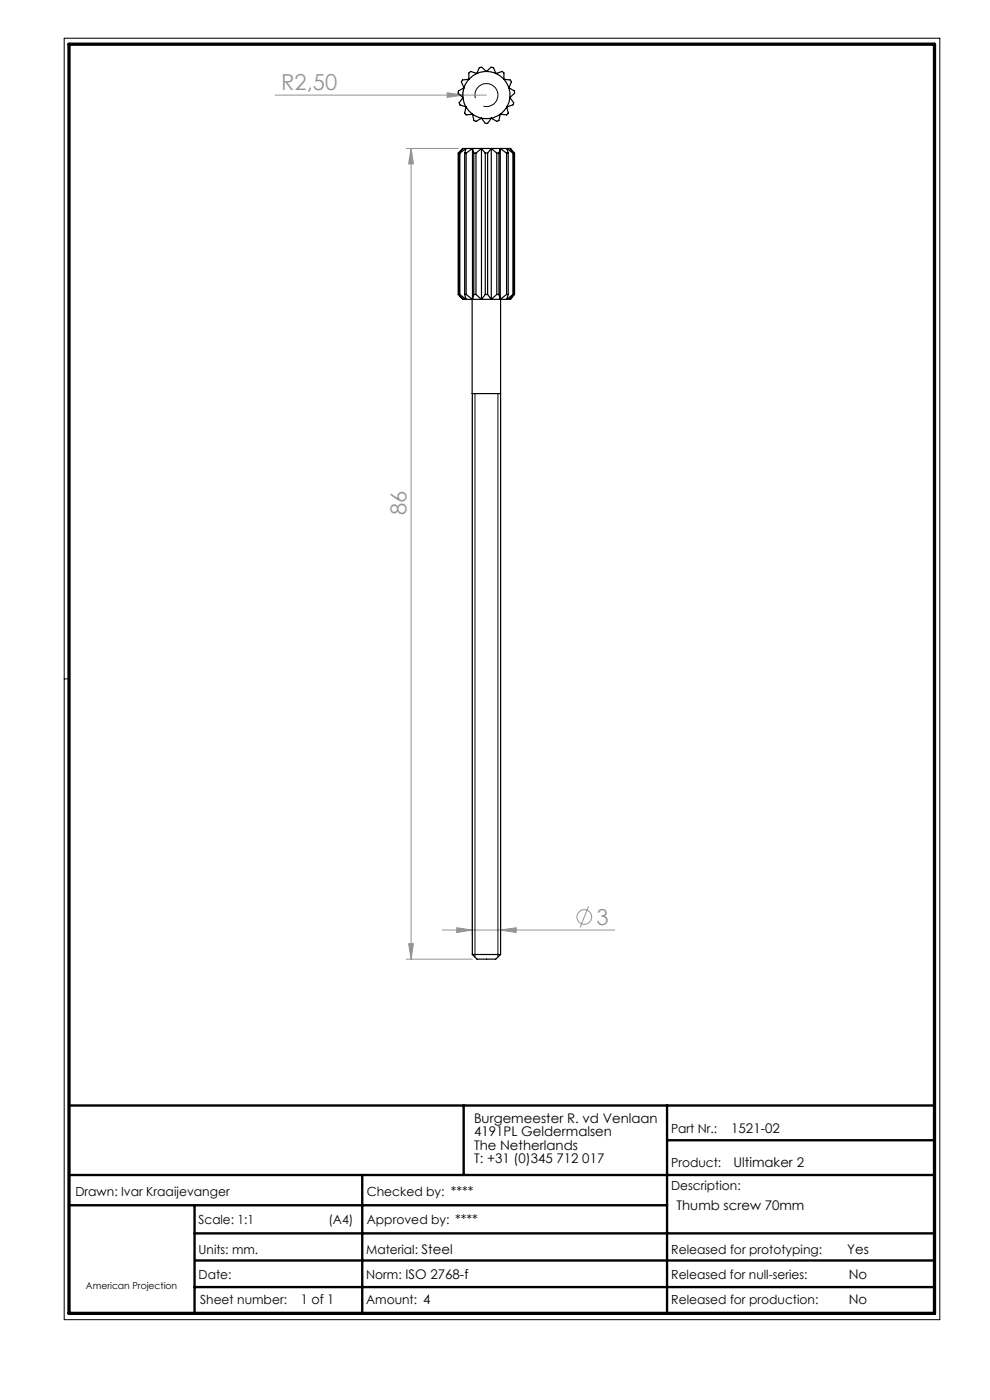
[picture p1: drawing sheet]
<svg xmlns="http://www.w3.org/2000/svg" width="210mm" height="297mm" viewBox="0 0 210 297" stroke-linecap="round" stroke-linejoin="round" font-family="sans-serif">
<path d="M13.6 8.1h185.8v271.9h-185.8zM100.8 20.8a2.44 2.44 0 0 1 2.2-3 2.44 2.44 0 0 1 2.6 2.6 2.44 2.44 0 0 1-3 2.1M100.8 83.5v119.6M105.6 83.5v119.6M14.6 144h-1" fill="none" stroke="#000" stroke-width=".21"/>
<path d="M14.6 234.5h183.6M98.4 234.5v14.8M141.5 234.5v44.1M14.6 249.3h183.6M14.6 255.7h126.9M41.3 255.7v22.9M76.8 249.3v29.3M141.5 241.9h56.7M41.3 261.7h156.9M41.3 273h156.9M41.4 267.4h156.8" fill="none" stroke="#000" stroke-width=".5"/>
<path d="M14.6 9.4h183.6v269.2h-183.6z" fill="none" stroke="#000" stroke-width=".7"/>
<g fill="none" stroke="#959595" stroke-width=".21">
<path d="M94.9 19.7l3.3 .5-3.3 .5zM98.9 17.6a4.9 4.9 0 0 0-.6 3.6M58.3 20.2h44.9M86.2 31.5h11M87.2 31.5l.5 3.3h-1zM87.2 31.5v172M100.2 84.5v113.8M106.2 84.5v113.8M93.8 197.3h36.6M96.9 196.8l3.3 .5-3.3 .5zM106.2 197.3l3.3-.5v1zM124.8 192.3l-1.8 4.4"/>
<path d="M86.2 203.5h14M86.7 200.2h1l-.5 3.3z"/>
<circle cx="124" cy="194.5" r="1.56"/>
</g>
<g fill="#959595">
<path d="M94.9 19.7l3.3 .5-3.3 .5z"/>
<path d="M106.2 197.3l3.3-.5v1zM96.9 196.8l3.3 .5-3.3 .5z"/>
<path d="M87.2 31.5l.5 3.3h-1zM86.7 200.2h1l-.5 3.3z"/>
</g>
<g fill="none" stroke="#000" stroke-width=".25">
<path d="M98.4 18.6l-.2 1.3v.8M98.4 18.6l-1.1 .7-.1 .3v.2l1 .9M99.4 16.8l-1 1.8M99.4 16.8l-1.3 .2-.1 .1-.1 .3 .5 1.2M101.1 15.6l-.9 .5-.8 .7M101.1 15.6l-1.2-.4-.3 .1-.2 .2v1.3M103.2 15.2l-1-1-.4 .1-.1 .1-.6 1.2M103.2 15.2l-1.1 .1-1 .3M103.2 15.2l1 .1 1 .3M103.2 15.2l1-1 .4 .1 .6 1.3M105.2 15.6l1.3-.4 .3 .2 .1 1.4M105.2 15.6l.9 .5 .8 .7"/>
<path d="M106.9 16.8l1.1 1.8M106.9 16.8l1.3 .2 .2 .2 .1 .2-.5 1.2M108 18.6l.2 1v1.1M108 18.6l1.1 .7v.2v.3l-.9 .9M97.4 32.5h.1M97.4 32.5v30M97.5 32.5v30M98.2 31.5h.6M98.2 31.5l-1 1v30l1 1M98.2 31.5l-.6 .6M98.2 31.5l-.8 1M98.2 20.7l.3 1.3 .3 .7"/>
<path d="M98.2 20.7l-.8 1.1v.2l.1 .3 1.3 .4M98.6 32.5h.3M98.6 32.5v30M98.8 31.5h1.4M98.8 31.5l-.2 1M98.8 31.5l-1.3 1M98.8 22.7l.6 .8 .8 .7M98.8 22.7l-.2 1.3 .1 .2 .2 .2 1.3-.2M98.9 32.5v30M100.2 31.5h1.9M100.2 31.5l.3 1M100.2 31.5v32"/>
<path d="M100.2 31.5l-1.3 1M100.2 24.2l1.9 .9M100.2 24.2l.3 1.3 .2 .1 .3 .1 1.1-.6M100.5 32.5h.5M100.5 32.5v30M101 32.5v30M102.1 31.5h2.1M102.1 31.5l.8 1M102.1 31.5v32M102.1 31.5l-1.1 1M102.1 25.1h2.1M102.1 25.1l.8 1.1h.5l.8-1.1"/>
<path d="M102.9 32.5h.5M102.9 32.5v30M103.4 32.5v30M104.2 31.5h1.9M104.2 31.5l-.8 1M104.2 31.5v32M104.2 31.5l1.2 1M105.4 32.5h.4M105.4 32.5v30M105.8 32.5v30M106.1 31.5h1.4M106.1 31.5l-.3 1"/>
<path d="M106.1 31.5v32M106.1 31.5l1.4 1M106.1 24.2l-1.9 .9M106.1 24.2l-.4 1.4-.3 .1-1.2-.6M107.5 32.5h.3M107.5 32.5v30M107.5 31.5h.7M107.5 31.5l.3 1M107.5 31.5l1.3 1M107.5 22.7l-.6 .8-.8 .7M107.5 22.7l.3 1.3-.3 .3-1.4-.1M107.8 32.5v30"/>
<path d="M108.2 31.5l.9 1v30l-.9 1M108.2 31.5h.1M108.2 31.5l.5 .6M108.2 31.5l.8 1M108.2 20.7l-.2 1-.5 1M108.2 20.7l.8 1.1-.2 .4-1.3 .5M108.8 32.5h.2M108.8 32.5v30M109 32.5v30M97.4 62.5h.1M97.4 62.5l.8 1M97.5 62.5l1.3 1"/>
<path d="M97.6 62.9l.6 .6M98.2 63.5h.6M98.6 62.5h.3M98.6 62.5l.2 1M98.8 63.5h1.4M98.9 62.5l1.3 1M100.2 63.5v139M100.2 63.5h1.9M100.5 62.5h.5M100.5 62.5l-.3 1M101 62.5l1.1 1M102.1 63.5h2.1"/>
<path d="M102.9 62.5h.5M102.9 62.5l-.8 1M103.4 62.5l.8 1M104.2 63.5h1.9M105.4 62.5h.4M105.4 62.5l-1.2 1M105.8 62.5l.3 1M106.1 63.5h1.4M106.2 63.5v139M107.5 62.5h.3M107.5 62.5l-1.4 1M107.5 63.5h.7"/>
<path d="M107.8 62.5l-.3 1M108.2 63.5h.1M108.7 62.9l-.5 .6M108.8 62.5h.2M108.8 62.5l-1.3 1M109 62.5l-.8 1M100.2 83.5h6M100.2 202.5h6M100.2 202.5l1 1h4l1-1"/>
</g>
<g font-size="4.7" fill="#959595">
<text x="59.7" y="19.2">R2,50</text>
<text x="86.2" y="109.2" transform="rotate(-90 86.2 109.2)">86</text>
<text x="126.5" y="196.2">3</text>
</g>
<g font-size="2.8">
<text x="100.5" y="238.2">Burgemeester R. vd Venlaan</text>
<text x="100.5" y="241.1">4191PL Geldermalsen</text>
<text x="100.5" y="243.9">The Netherlands</text>
<text x="155.1" y="240.4">1521-02</text>
<text x="100.5" y="246.7">T: +31 (0)345 712 017</text>
<text x="155.6" y="247.6">Ultimaker 2</text>
<text x="143.5" y="256.7">Thumb screw 70mm</text>
<text x="179.7" y="266">Yes</text>
<text x="180" y="271.4">No</text>
<text x="63.8" y="276.6">1 of 1</text>
<text x="180" y="276.6">No</text>
</g>
<g font-size="2.7">
<text x="142.4" y="240.4">Part Nr.:</text>
<text x="142.4" y="247.6">Product:</text>
<text x="16" y="253.7">Drawn: Ivar Kraaijevanger</text>
<text x="77.8" y="253.7">Checked by: ****</text>
<text x="142.4" y="252.5">Description:</text>
<text x="42.1" y="259.7">Scale: 1:1</text>
<text x="69.7" y="259.7">(A4)</text>
<text x="77.8" y="259.7">Approved by: ****</text>
<text x="42.1" y="266">Units: mm.</text>
<text x="77.7" y="266">Material: Steel</text>
<text x="142.4" y="266">Released for prototyping:</text>
<text x="42.1" y="271.3">Date:</text>
<text x="77.7" y="271.3">Norm: ISO 2768-f</text>
<text x="142.4" y="271.3">Released for null-series:</text>
<text x="42.4" y="276.6">Sheet number:</text>
<text x="77.7" y="276.6">Amount: 4</text>
<text x="142.4" y="276.6">Released for production:</text>
</g>
<text font-size="2" x="18.2" y="273.4">American Projection</text>
</svg>
